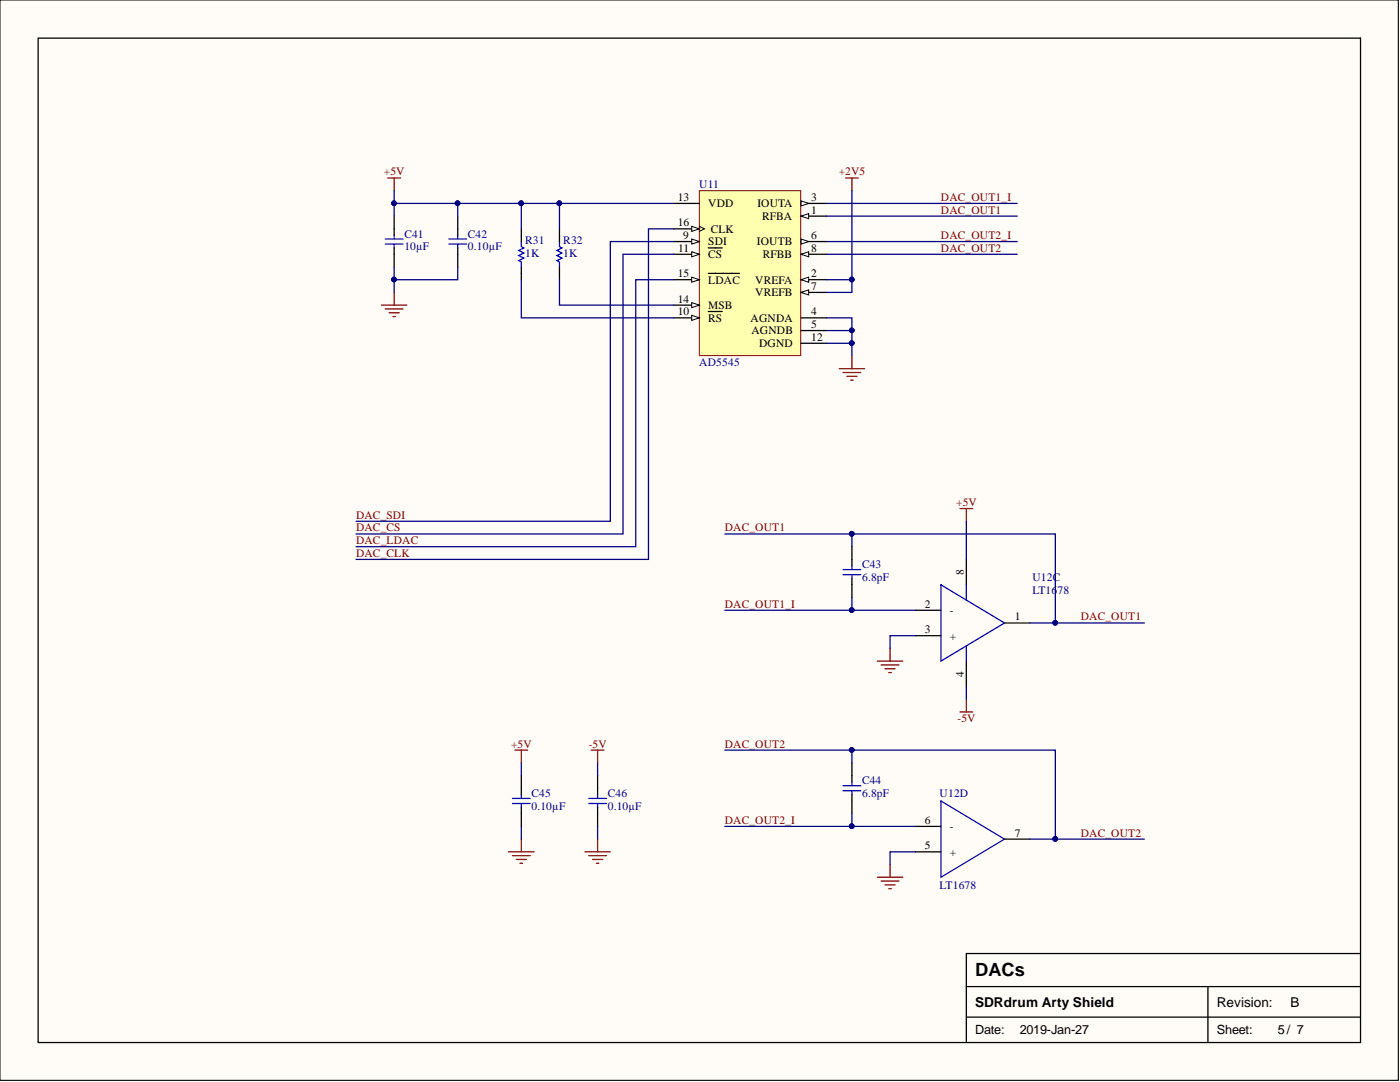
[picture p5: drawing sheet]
<svg xmlns="http://www.w3.org/2000/svg" width="279mm" height="216mm" viewBox="0 0 279 216" stroke-linecap="round" stroke-linejoin="round" font-family="sans-serif">
<path d="M0 0h279.1v215.6h-279.1z" fill="#fffcf8" stroke="#000" stroke-width=".2"/>
<path d="M7.6 7.6h263.9v200.4h-263.9zM192.9 196.9h78.6M241.1 196.9v11.1M271.5 190.3h-78.6v17.7M192.9 203h78.6" fill="none" stroke="#000" stroke-width=".25"/>
<path d="M139.6 38.1h20.2v32.9h-20.2z" fill="#ffffb0" stroke="#800000" stroke-width=".2"/>
<path d="M159.9 43.1h5" fill="none" stroke="#000" stroke-width=".25"/>
<path d="M159.9 43.1l1.5-.5v1z" fill="#fffcf8"/>
<path d="M159.9 43.1l1.5-.5v1z" fill="none" stroke="#000" stroke-width=".2"/>
<path d="M159.9 55.8h5" fill="none" stroke="#000" stroke-width=".25"/>
<path d="M159.9 55.8l1.5-.5v1z" fill="#fffcf8"/>
<path d="M159.9 55.8l1.5-.5v1z" fill="none" stroke="#000" stroke-width=".2"/>
<path d="M159.9 40.6h5" fill="none" stroke="#000" stroke-width=".25"/>
<path d="M159.9 40.1l1.5 .5-1.5 .5z" fill="#fffcf8"/>
<path d="M159.9 40.1l1.5 .5-1.5 .5z" fill="none" stroke="#000" stroke-width=".2"/>
<path d="M159.9 48.2h5M159.9 63.4h5M159.9 66h5" fill="none" stroke="#000" stroke-width=".25"/>
<path d="M159.9 47.7l1.5 .5-1.5 .5z" fill="#fffcf8"/>
<path d="M159.9 47.7l1.5 .5-1.5 .5z" fill="none" stroke="#000" stroke-width=".2"/>
<path d="M159.9 58.3h5" fill="none" stroke="#000" stroke-width=".25"/>
<path d="M159.9 58.3l1.5-.5v1.1z" fill="#fffcf8"/>
<path d="M159.9 58.3l1.5-.5v1.1z" fill="none" stroke="#000" stroke-width=".2"/>
<path d="M159.9 50.7h5" fill="none" stroke="#000" stroke-width=".25"/>
<path d="M159.9 50.7l1.5-.5v1z" fill="#fffcf8"/>
<path d="M159.9 50.7l1.5-.5v1z" fill="none" stroke="#000" stroke-width=".2"/>
<path d="M134.5 48.2h5.1" fill="none" stroke="#000" stroke-width=".25"/>
<path d="M138 47.7l1.6 .5-1.6 .5z" fill="#fffcf8"/>
<path d="M138 47.7l1.6 .5-1.6 .5z" fill="none" stroke="#000" stroke-width=".2"/>
<path d="M134.5 63.4h5.1" fill="none" stroke="#000" stroke-width=".25"/>
<path d="M138 62.9l1.6 .5-1.6 .5z" fill="#fffcf8"/>
<path d="M138 62.9l1.6 .5-1.6 .5z" fill="none" stroke="#000" stroke-width=".2"/>
<path d="M134.5 50.7h5.1M141.3 62.2h2.8" fill="none" stroke="#000" stroke-width=".25"/>
<path d="M138 50.2l1.6 .5-1.6 .5z" fill="#fffcf8"/>
<path d="M138 50.2l1.6 .5-1.6 .5z" fill="none" stroke="#000" stroke-width=".2"/>
<path d="M134.5 40.6h5.1M141.3 49.5h2.8M134.5 60.9h5.1M159.9 68.5h5" fill="none" stroke="#000" stroke-width=".25"/>
<path d="M138 60.4l1.6 .5-1.6 .5z" fill="#fffcf8"/>
<path d="M138 60.4l1.6 .5-1.6 .5z" fill="none" stroke="#000" stroke-width=".2"/>
<path d="M134.5 55.8h5.1" fill="none" stroke="#000" stroke-width=".25"/>
<path d="M138 55.3l1.6 .5-1.6 .5z" fill="#fffcf8"/>
<path d="M138 55.3l1.6 .5-1.6 .5zM139.6 45.2l1 .5-1 .5" fill="none" stroke="#000" stroke-width=".2"/>
<path d="M134.5 45.7h5.1M141.3 54.5h6.3" fill="none" stroke="#000" stroke-width=".25"/>
<path d="M138 45.2l1.6 .5-1.6 .5z" fill="#fffcf8"/>
<path d="M138 45.2l1.6 .5-1.6 .5z" fill="none" stroke="#000" stroke-width=".2"/>
<g fill="none" stroke="#000" stroke-width=".25">
<path d="M78.7 43.1v3.8M78.7 49.5v3.8M91.4 43.1v3.8M91.4 49.5v3.8M104 45.7v2.5M104 53.3v2.5M111.7 45.7v2.5M111.7 53.3v2.5M170 109.1v3.8M170 115.4v3.8M192.9 111.6v5.1M182.7 126.8h5.1"/>
<path d="M182.7 121.8h5.1M192.9 131.9v5.1M200.5 124.3h5M104 154.8v3.8M119.3 154.8v3.8M170 152.2v3.8M170 158.6v3.8M104 161.1v3.8M119.3 161.1v3.8M182.7 164.9h5.1M182.7 170h5.1M200.5 167.4h5"/>
</g>
<g fill="none" stroke="#00f" stroke-width=".25">
<path d="M76.9 47.7h3.5M76.9 48.7h3.5M78.7 46.9v.8M78.7 48.7v.8M89.6 47.7h3.5M89.6 48.7h3.5M91.4 46.9v.8M91.4 48.7v.8M104 48.2v1l.5 .3-1 .5 1 .5-1 .5 1 .5-1 .5 .5 .3v1M111.7 48.2v1l.5 .3-1.1 .5 1.1 .5-1.1 .5 1.1 .5-1.1 .5 .6 .3v1M168.2 114.7h3.6M168.2 113.7h3.6"/>
<path d="M170 112.9v.8M170 114.7v.7M102.3 159.3h3.5M104 158.6v.7M117.5 159.3h3.5M119.3 158.6v.7M168.2 157.8h3.6M168.2 156.8h3.6M170 156v.8M170 157.8v.8M102.3 160.3h3.5M104 160.3v.8"/>
<path d="M117.5 160.3h3.5M119.3 160.3v.8"/>
</g>
<g fill="none" stroke="#800000" stroke-width=".25">
<path d="M77.4 35.5h2.5M78.7 35.5v2.6M168.7 35.5h2.6M170 35.5v2.6M78.7 58.3v2.6M76.1 60.9h5.1M76.9 61.6h3.5M77.6 62.4h2.1M78.4 63.2h.5M167.5 73.6h5.1M168.2 74.3h3.6M169 75.1h2"/>
<path d="M169.8 75.9h.5M170 71v2.6M191.6 101.5h2.5M192.9 101.5v2.5M175.1 131.9h5.1M175.9 132.7h3.5M176.6 133.4h2M177.4 134.2h.5M177.6 129.4v2.5M192.9 139.5v2.6M102.8 149.7h2.5M104 149.7v2.5"/>
<path d="M118 149.7h2.5M119.3 149.7v2.5M191.6 142.1h2.5M101.5 170h5.1M102.3 170.7h3.5M103 171.5h2.1M103.8 172.3h.5M104 167.4v2.6M116.7 170h5.1M117.5 170.7h3.5M118.3 171.5h2M119 172.3h.5"/>
<path d="M119.3 167.4v2.6M175.1 175h5.1M175.9 175.8h3.5M176.6 176.6h2M177.4 177.3h.5M177.6 172.5v2.5"/>
</g>
<path d="M187.8 116.7l12.7 7.6-12.7 7.6zM192.9 116.7v3M192.9 128.9v3M187.8 159.8l12.7 7.6-12.7 7.6z" fill="none" stroke="#0000bf" stroke-width=".25"/>
<g fill="none" stroke="#000080" stroke-width=".25">
<path d="M78.7 38.1v2.5M170 38.1v17.7h-5.1M78.7 53.3v2.5h12.7v-2.5M78.7 55.8v2.5M91.4 40.6v2.5M104 55.8v7.6h30.5M104 40.6v5.1M111.7 55.8v5.1h22.8M111.7 40.6v5.1M134.5 45.7h-5.1v65.9h-58.3M134.5 55.8h-7.6v53.3h-55.8M134.5 50.7h-10.2v55.8h-53.2"/>
<path d="M134.5 48.2h-12.7v55.8h-50.7M134.5 40.6h-55.8v2.5M164.9 40.6h38.1M164.9 43.1h38.1M164.9 48.2h38.1M164.9 50.7h38.1M170 55.8v2.5h-5.1M164.9 68.5h5.1v2.5M164.9 66h5.1v2.5M164.9 63.4h5.1v2.6M144.6 106.5h66v17.8M170 106.5v2.6"/>
<path d="M170 119.2v2.6M192.9 104v7.6M144.6 121.8h38.1M182.7 126.8h-5.1v2.6M192.9 137v2.5M205.5 124.3h22.9M104 152.2v2.6M119.3 152.2v2.6M144.6 149.7h66v17.7M170 149.7v2.5M104 164.9v2.5M119.3 164.9v2.5"/>
<path d="M144.6 164.9h38.1M170 162.4v2.5M182.7 170h-5.1v2.5M205.5 167.4h22.9"/>
</g>
<g fill="#000080" stroke="#000080" stroke-width=".2">
<circle cx="78.6" cy="40.6" r=".47"/>
<circle cx="91.3" cy="40.6" r=".47"/>
<circle cx="78.6" cy="55.8" r=".47"/>
<circle cx="170" cy="68.5" r=".47"/>
<circle cx="170" cy="65.9" r=".47"/>
<circle cx="111.6" cy="40.6" r=".47"/>
<circle cx="104" cy="40.6" r=".47"/>
<circle cx="170" cy="55.8" r=".47"/>
<circle cx="210.6" cy="167.4" r=".47"/>
<circle cx="170" cy="106.5" r=".47"/>
<circle cx="170" cy="121.7" r=".47"/>
<circle cx="210.6" cy="124.3" r=".47"/>
<circle cx="170" cy="164.9" r=".47"/>
<circle cx="170" cy="149.6" r=".47"/>
</g>
<text font-size="3.6" x="194.6" y="194.8">DACs</text>
<g font-size="2.7">
<text x="194.6" y="200.8">SDRdrum Arty Shield</text>
<text x="242.8" y="200.8">Revision:</text>
<text x="257.6" y="200.8">B</text>
</g>
<g font-size="2.5">
<text x="194.6" y="206.2">Date:</text>
<text x="203.5" y="206.2">2019-Jan-27</text>
<text x="242.8" y="206.2">Sheet:</text>
<text x="255" y="206.2">5/ 7</text>
</g>
<g font-size="2.3" fill="#800000">
<text x="76.6" y="35">+5V</text>
<text x="167.4" y="35">+2V5</text>
<text x="187.8" y="40.1">DAC_OUT1_I</text>
<text x="187.8" y="42.6">DAC_OUT1</text>
<text x="187.8" y="47.7">DAC_OUT2_I</text>
<text x="187.8" y="50.2">DAC_OUT2</text>
<text x="190.8" y="101">+5V</text>
<text x="71.1" y="103.5">DAC_SDI</text>
<text x="71.1" y="106">DAC_CS</text>
<text x="144.6" y="106">DAC_OUT1</text>
<text x="71.1" y="108.6">DAC_LDAC</text>
<text x="71.1" y="111.1">DAC_CLK</text>
<text x="144.6" y="121.3">DAC_OUT1_I</text>
<text x="215.7" y="123.8">DAC_OUT1</text>
<text x="102" y="149.2">+5V</text>
<text x="117.5" y="149.2">-5V</text>
<text x="144.6" y="149.2">DAC_OUT2</text>
<text x="191.1" y="144.1">-5V</text>
<text x="144.6" y="164.4">DAC_OUT2_I</text>
<text x="215.7" y="166.9">DAC_OUT2</text>
</g>
<g font-size="2.3">
<text x="135.3" y="40.1">13</text>
<text x="141.3" y="41.4">VDD</text>
<text x="151.2" y="41.4">IOUTA</text>
<text x="161.9" y="40.1">3</text>
<text x="135.3" y="45.2">16</text>
<text x="136.4" y="47.7">9</text>
<text x="141.9" y="46.4">CLK</text>
<text x="152.1" y="43.9">RFBA</text>
<text x="161.9" y="42.6">1</text>
<text x="161.9" y="47.7">6</text>
<text x="135.3" y="50.2">11</text>
<text x="141.3" y="49">SDI</text>
<text x="141.3" y="51.5">CS</text>
<text x="151.1" y="49">IOUTB</text>
<text x="152.3" y="51.5">RFBB</text>
<text x="161.9" y="50.2">8</text>
<text x="135.3" y="55.3">15</text>
<text x="141.3" y="56.6">LDAC</text>
<text x="150.7" y="56.6">VREFA</text>
<text x="150.7" y="59.1">VREFB</text>
<text x="161.9" y="55.3">2</text>
<text x="161.9" y="57.8">7</text>
<text x="135.3" y="62.9">10</text>
<text x="135.3" y="60.4">14</text>
<text x="141.3" y="64.2">RS</text>
<text x="141.3" y="61.6">MSB</text>
<text x="149.8" y="64.2">AGNDA</text>
<text x="161.9" y="62.9">4</text>
<text x="161.9" y="65.5">5</text>
<text x="150" y="66.7">AGNDB</text>
<text x="151.5" y="69.3">DGND</text>
<text x="161.9" y="68">12</text>
<text x="192.3" y="114.7" transform="rotate(-90 192.3 114.7)">8</text>
<text x="184.6" y="121.3">2</text>
<text x="189.6" y="122.5">-</text>
<text x="202.5" y="123.8">1</text>
<text x="184.6" y="126.3">3</text>
<text x="189.6" y="127.6">+</text>
<text x="192.3" y="135.1" transform="rotate(-90 192.3 135.1)">4</text>
<text x="184.6" y="164.4">6</text>
<text x="189.6" y="165.7">-</text>
<text x="202.5" y="166.9">7</text>
<text x="184.6" y="169.5">5</text>
<text x="189.6" y="170.7">+</text>
</g>
<g font-size="2.3" fill="#000080">
<text x="139.6" y="37.5">U11</text>
<text x="80.7" y="47.4">C41</text>
<text x="93.4" y="47.4">C42</text>
<text x="80.7" y="50">10µF</text>
<text x="93.4" y="50">0.10µF</text>
<text x="104.8" y="51.2">1K</text>
<text x="104.8" y="48.7">R31</text>
<text x="112.4" y="51.2">1K</text>
<text x="112.4" y="48.7">R32</text>
<text x="139.6" y="73.1">AD5545</text>
<text x="172" y="113.4">C43</text>
<text x="172" y="115.9">6.8pF</text>
<text x="206.1" y="115.9">U12C</text>
<text x="206.1" y="118.5">LT16</text>
<text x="211" y="118.5">78</text>
<text x="106.1" y="161.6">0.10µF</text>
<text x="106.1" y="159.1">C45</text>
<text x="121.3" y="161.6">0.10µF</text>
<text x="121.3" y="159.1">C46</text>
<text x="172" y="159.1">6.8pF</text>
<text x="172" y="156.5">C44</text>
<text x="187.5" y="159.1">U12D</text>
<text x="187.5" y="177.3">LT1678</text>
</g>
</svg>
